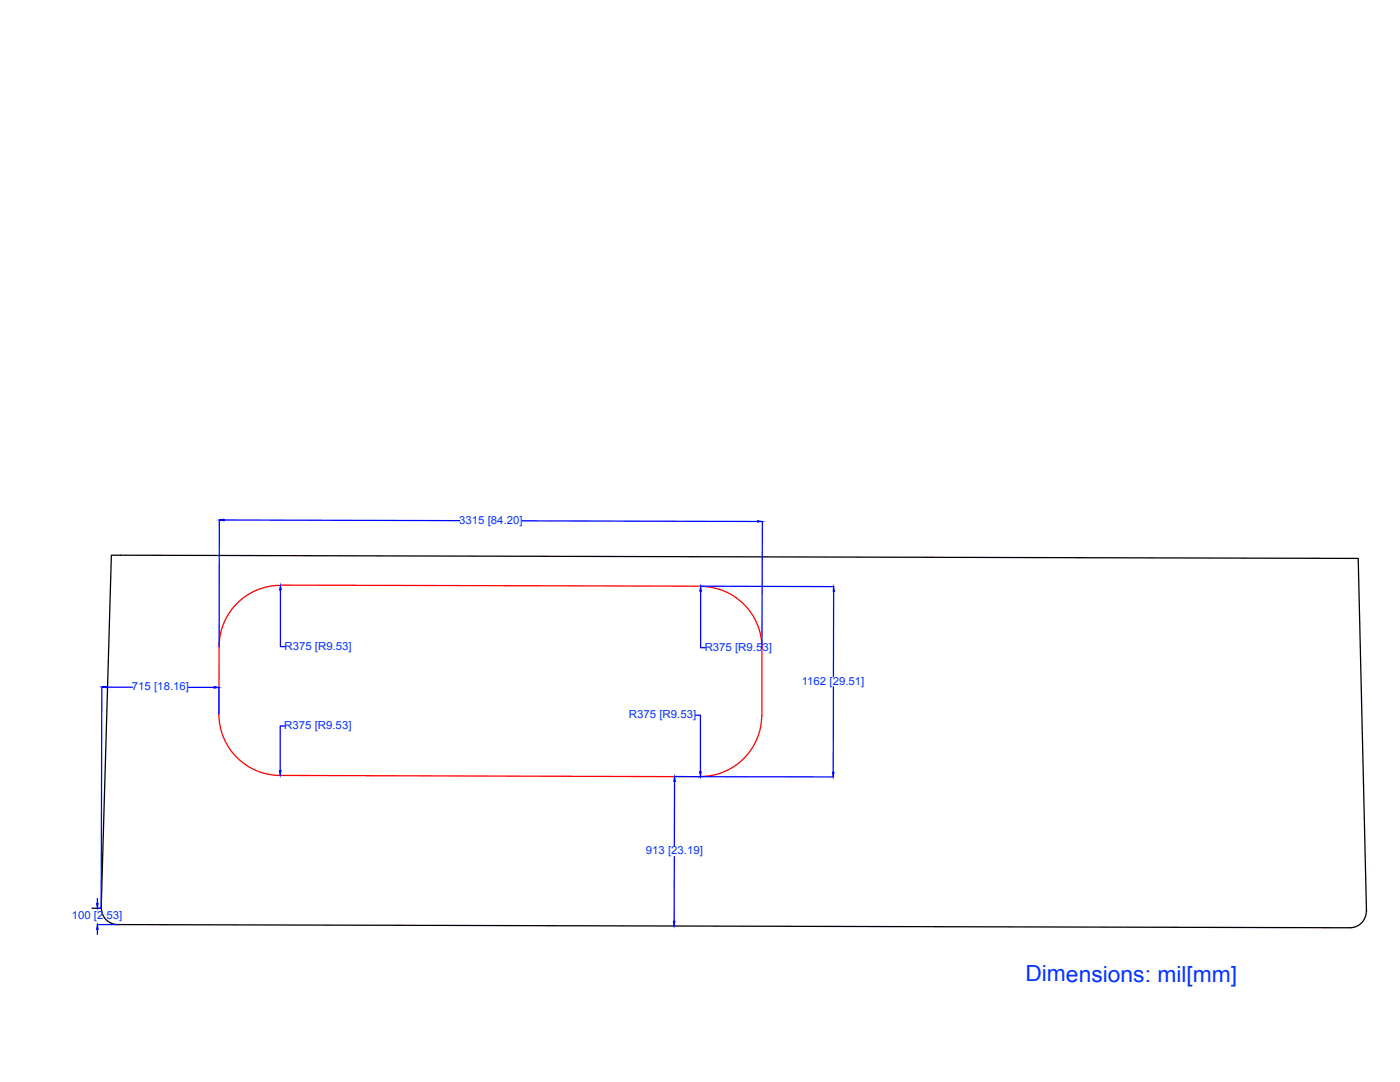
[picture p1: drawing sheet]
<svg xmlns="http://www.w3.org/2000/svg" width="279mm" height="216mm" viewBox="0 0 279 216" stroke-linecap="round" stroke-linejoin="round" font-family="sans-serif">
<path d="M18.4 181.2h1.8l2-70.4h1.8l247.1 .6 1.6 70.5M20.2 181.2h.1M20.2 181.2a3.3 3.3 0 0 0 3.3 3.3M272.7 181.9a3.3 3.3 0 0 1-3.3 3.2l-245.9-.6M272.7 181.9h.1" fill="none" stroke="#000" stroke-width=".25"/>
<g fill="none" stroke="#00f" stroke-width=".25">
<path d="M43.8 103.8l-.1 25.2M44.7 103.8l47 .1M56 117.7v11.3h.9M104.2 103.9l47 .2M139.8 117h.1M139.8 118v11.2h1M139.9 117l26.5 .1M152.1 104.1v25.2M166.4 118l-.1 17M20.3 137.1l-.1 44.1h-.8M21.3 137.1h5.1M37.6 137.2h5.1"/>
<path d="M43.7 137.2v5.3M166.3 137.1v17M56.9 144.9h-1v8.9M134.6 154.9l31.7 .1M134.6 155.9v12.9M138.8 142.7h1v11.3M19.4 179.3v1M134.6 170.9l-.1 12.9M19.4 184.5h4.1M19.4 185.5v.9M134.5 184.8h.1"/>
</g>
<g fill="#00f" stroke="#00f" stroke-width=".2">
<path d="M19.3 180.3h.3l-.2 .9z"/>
<path d="M19.4 184.5l.2 1h-.3z"/>
<path d="M134.6 154.9l.2 1h-.3z"/>
<path d="M134.4 183.8h.3l-.2 1z"/>
<path d="M166.1 154.1h.4l-.2 .9z"/>
<path d="M166.4 117.1l.1 .9h-.3z"/>
<path d="M42.7 137l1 .2-1 .1z"/>
<path d="M20.3 137.1l1-.2v.3z"/>
<path d="M43.8 103.8l.9-.2v.3z"/>
<path d="M151.2 103.9l.9 .2-.9 .1z"/>
<path d="M56 116.8l.1 .9h-.3z"/>
<path d="M139.6 154h.4l-.2 1z"/>
<path d="M139.8 117l.2 1h-.3z"/>
<path d="M55.8 153.8h.3l-.2 .9z"/>
</g>
<path d="M56 116.8a12.2 12.2 0 0 0-12.3 12.2M56 116.8l83.9 .2M139.9 117a12.2 12.2 0 0 1 12.2 12.3v13.4M43.7 129v13.5a12.2 12.2 0 0 0 12.2 12.2M55.9 154.7l83.8 .3M152 142.7a12.2 12.2 0 0 1-12.2 12.2" fill="none" stroke="#f00" stroke-width=".25"/>
<text font-size="4.4" fill="#0433ff" x="204.6" y="195.8">Dimensions: mil[mm]</text>
<g font-size="2.2" fill="#0433ff">
<text x="91.7" y="104.5">3315 [84.20]</text>
<text x="56.8" y="129.6">R375 [R9.53]</text>
<text x="140.6" y="129.8">R375 [R9.53]</text>
<text x="26.3" y="137.7">715 [18.16]</text>
<text x="160" y="136.6">1162 [29.51]</text>
<text x="125.5" y="143.3">R375 [R9.53]</text>
<text x="56.7" y="145.5">R375 [R9.53]</text>
<text x="128.9" y="170.4">913 [23.19]</text>
<text x="14.3" y="183.4">100 [2.53]</text>
</g>
</svg>
